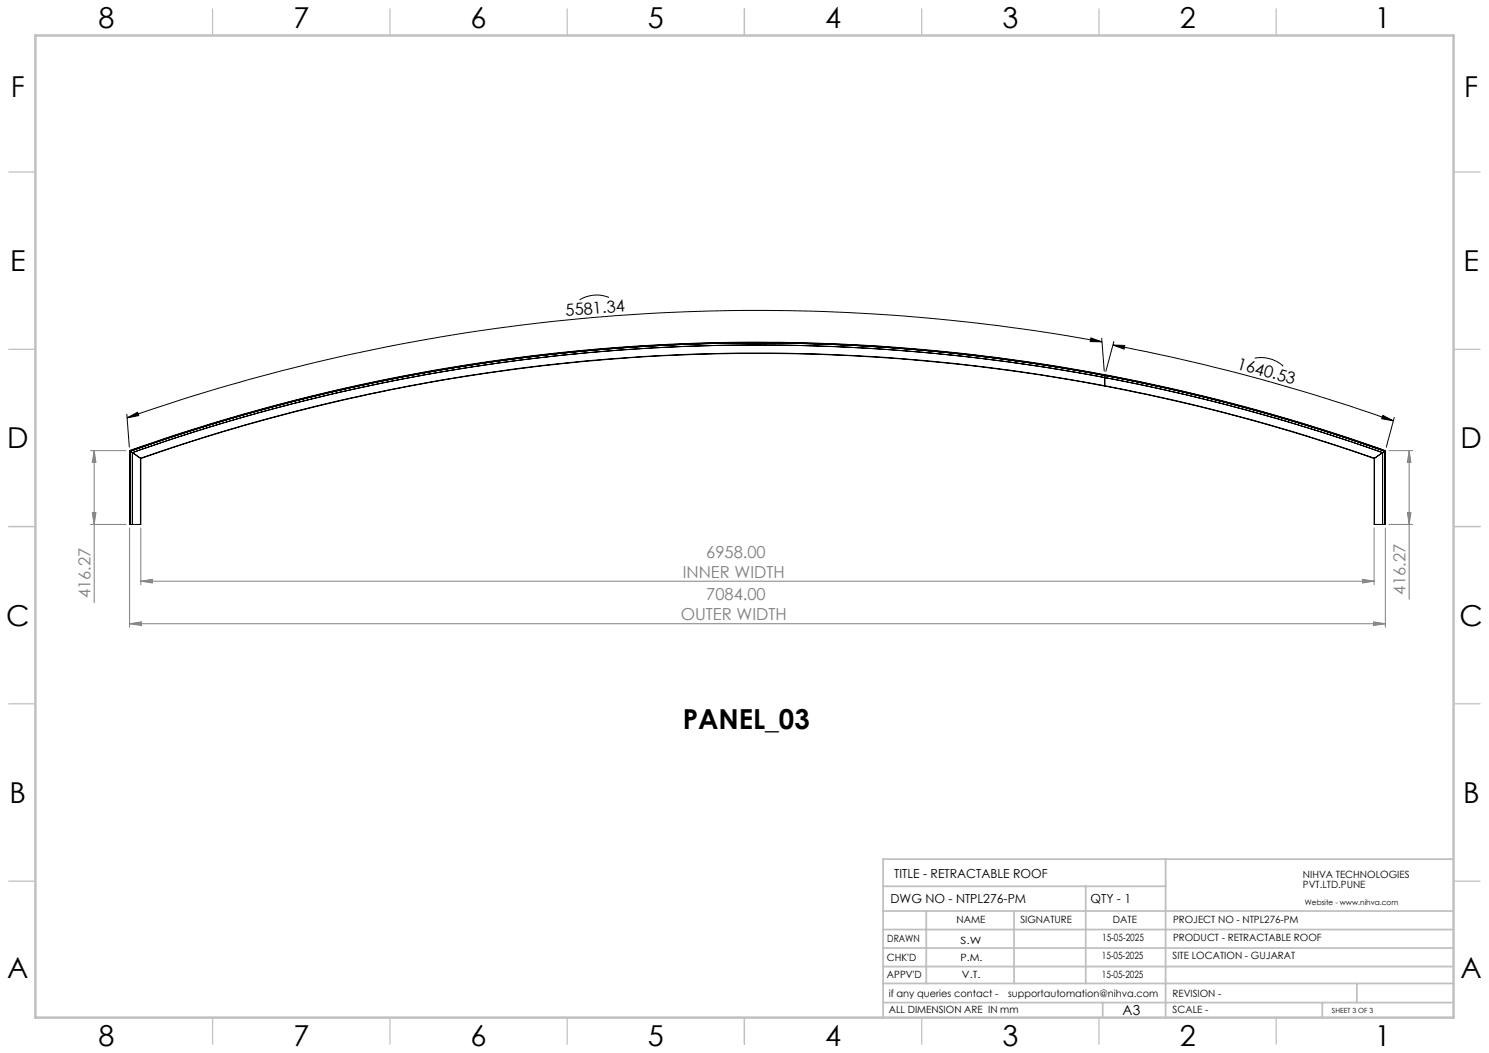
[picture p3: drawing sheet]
<svg xmlns="http://www.w3.org/2000/svg" width="420mm" height="297mm" viewBox="0 0 420 297" stroke-linecap="round" stroke-linejoin="round" font-family="sans-serif">
<path d="M171.8 83.9a9.2 9.2 0 0 0-8.3 .7M307.7 95.3l3.1 1.1-3.3-.1zM310.8 95.4l.7 9.3M310.8 96.4a536.5 536.5 0 0 0-275 21.5M313.9 97.3l3.4 .1-.2 1.1zM313.9 97.3a534.6 534.6 0 0 1 79.1 21.4M314.2 96.3l-2.3 8.4M35.8 116.8l.7 9.3M35.8 117.9l3-1.6 .3 .9zM353.9 101a9.5 9.5 0 0 1 8 2.3M390.1 117.2l2.9 1.5-3.3-.6zM393.3 117.8l-2.3 8.3" fill="none" stroke="#000" stroke-width=".28"/>
<path d="M311.6 105.7a528.2 528.2 0 0 0-275.1 21.4M311.6 105.7a531.1 531.1 0 0 1 79.2 21.4" fill="none" stroke="#c0c0c0" stroke-width=".28"/>
<g fill="none" stroke="#808080" stroke-width=".28">
<path d="M25.5 127.1h10.1M26.6 127.1l.5 3.3h-1.1zM26.6 127.1v42.9M391.8 127.1h6.7M397.5 127.1l.5 3.3h-1zM397.5 127.1v41.9M25.5 147.9h10.1M26 144.6h1.1l-.5 3.3zM36.5 148.9v28M39.7 148.9v16M387.6 148.9v16M390.8 148.9v28"/>
<path d="M391.8 147.9h6.7M397 144.6h1l-.5 3.3zM36.5 175.9l3.4-.5v1zM36.5 175.9h354.3M39.7 163.9l3.3-.5v1zM39.7 163.9h347.9M384.3 163.4l3.3 .5-3.3 .5zM387.5 175.4l3.3 .5-3.3 .5z"/>
</g>
<g fill="none" stroke="#c0c0c0" stroke-width=".35">
<path d="M60 2.5v7.5M110 2.5v7.5M160 2.5v7.5M210 2.5v7.5M260 2.5v7.5M310 2.5v7.5M360 2.5v7.5M2.5 48.5h7.5M410 48.5h7.5M2.5 98.5h7.5M410 98.5h7.5M2.5 148.5h7.5"/>
<path d="M410 148.5h7.5M2.5 198.5h7.5M410 198.5h7.5M2.5 248.5h7.5M410 248.5h7.5M60 287v7.5M110 287v7.5M160 287v7.5M210 287v7.5M260 287v7.5M310 287v7.5M360 287v7.5"/>
</g>
<g fill="none" stroke="#c0c0c0" stroke-width=".5">
<path d="M249.1 257h160.9M249.1 250h79.7M261.3 257v20.4M286 257v20.4M306.2 250v27.4M328.8 242.3v44.7M410 242.3h-160.9v44.7M249.1 272.6h160.9M249.1 267.4h160.9M249.1 262.2h160.9M249.1 277.4h160.9M382.7 277.4v5.4"/>
<path d="M249.1 282.8h160.9M311 282.8v4.2M373 282.8v4.2"/>
</g>
<path d="M10 10h400v277h-400z" fill="none" stroke="#c0c0c0" stroke-width=".7"/>
<g fill="#000">
<path d="M307.7 95.3l3.1 1.1-3.3-.1zM35.8 117.9l3-1.6 .3 .9z"/>
<path d="M390.1 117.2l2.9 1.5-3.3-.6zM313.9 97.3l3.4 .1-.2 1.1z"/>
</g>
<g fill="#808080">
<path d="M39.7 163.9l3.3-.5v1zM384.3 163.4l3.3 .5-3.3 .5zM36.5 175.9l3.4-.5v1zM387.5 175.4l3.3 .5-3.3 .5z"/>
<path d="M397 144.6h1l-.5 3.3zM397.5 127.1l.5 3.3h-1z"/>
<path d="M26.6 127.1l.5 3.3h-1.1zM26 144.6h1.1l-.5 3.3z"/>
</g>
<g fill="none" stroke="#000" stroke-width=".28">
<path d="M311.6 108.8v.1a525.4 525.4 0 0 0-271.9 20.4M311.6 108.8a525.5 525.5 0 0 0-272 20.5M311.6 105.8a528 528 0 0 0-274.9 21.4M311.6 105.8a526.7 526.7 0 0 0-275.1 21.3M311.6 105.9a528.1 528.1 0 0 0-274.8 21.3M311.6 105.9a527.1 527.1 0 0 0-274.8 21.3M311.6 106.5a527.3 527.3 0 0 0-274.2 21.2M311.6 106.5a526.9 526.9 0 0 0-274.3 21.2M311.6 106.5h.1M311.6 105.9a527.9 527.9 0 0 0-274.8 21.3M311.6 105.8v3M311.6 105.8v-.1a530 530 0 0 1 79.2 21.4"/>
<path d="M311.6 105.8a532.7 532.7 0 0 1 79.1 21.4M311.6 108.8a530.6 530.6 0 0 1 76.1 20.5M311.6 108.8a547.4 547.4 0 0 1 76 20.5M311.6 106.5a525.1 525.1 0 0 1 78.4 21.2M311.6 106.5a523.2 523.2 0 0 1 78.4 21.2M311.6 105.9a531.8 531.8 0 0 1 79 21.3M311.6 105.9a527.1 527.1 0 0 1 79 21.3M311.6 105.9a532.7 532.7 0 0 1 79 21.3M36.5 127.1l.2 .1M36.5 127.1l.2 20.8M36.7 127.2h.1M36.7 127.2v20.7"/>
<path d="M36.7 127.2l.1 20.7v-20.7M36.8 127.2h.1M36.8 127.2l.5 .5M37.3 127.7h.1M37.3 127.7v20.2l.1-20.2M37.4 127.7l2.2 1.6M39.6 129.3h.1M39.6 129.3v18.6M39.7 129.3l-.1 18.6M387.6 129.3l.1 18.6M387.7 129.3h-.1M387.7 129.3v18.6"/>
<path d="M390 127.7h.1M390 127.7v20.2v-20.2M390 127.7l-2.3 1.6M390.6 127.2h.1M390.6 127.2l-.6 .5M390.6 127.2v20.7M390.7 127.2h-.1M390.7 127.2v20.7M390.8 127.1l-.1 .1M390.8 127.1l-.1 20.8M36.7 147.9h2.9M387.7 147.9h3"/>
<path d="M390.6 147.9h.1"/>
</g>
<g font-size="8.1">
<text x="27.8" y="8">8</text>
<text x="82.8" y="8">7</text>
<text x="132.8" y="8">6</text>
<text x="182.8" y="8">5</text>
<text x="232.8" y="8">4</text>
<text x="282.8" y="8">3</text>
<text x="332.8" y="8">2</text>
<text x="387.8" y="8">1</text>
<text x="3" y="27.2">F</text>
<text x="413" y="27.2">F</text>
<text x="2.8" y="76.5">E</text>
<text x="412.8" y="76.5">E</text>
<text x="2" y="126.5">D</text>
<text x="412" y="126.5">D</text>
<text x="1.7" y="176.5">C</text>
<text x="411.7" y="176.5">C</text>
<text x="2.7" y="226.5">B</text>
<text x="412.7" y="226.5">B</text>
<text x="2" y="275.7">A</text>
<text x="412" y="275.7">A</text>
<text x="27.8" y="295">8</text>
<text x="82.8" y="295">7</text>
<text x="132.8" y="295">6</text>
<text x="182.8" y="295">5</text>
<text x="232.8" y="295">4</text>
<text x="282.8" y="295">3</text>
<text x="332.8" y="295">2</text>
<text x="387.8" y="295">1</text>
</g>
<text font-size="7.8" x="192.6" y="205.5">PANEL_03</text>
<g font-size="4.7">
<text x="159.6" y="89.2" transform="rotate(-5 159.6 89.2)">5581.34</text>
<text x="348.7" y="104" transform="rotate(15 348.7 104)">1640.53</text>
</g>
<g font-size="4.7" fill="#808080">
<text x="199.2" y="157.3">6958.00</text>
<text x="192.6" y="162.9">INNER WIDTH</text>
<text x="396.5" y="167.7" transform="rotate(-90 396.5 167.7)">416.27</text>
<text x="25.6" y="168.7" transform="rotate(-90 25.6 168.7)">416.27</text>
<text x="199.2" y="169.3">7084.00</text>
<text x="192" y="174.9">OUTER WIDTH</text>
</g>
<text font-size="3.9" x="316.7" y="286.4">A3</text>
<g font-size="3.5">
<text x="252.2" y="247.7">TITLE - RETRACTABLE ROOF</text>
<text x="251.2" y="254.8">DWG NO - NTPL276-PM</text>
<text x="307.6" y="254.8">QTY - 1</text>
</g>
<g font-size="2.8">
<text x="367.5" y="247.7">NIHVA TECHNOLOGIES</text>
<text x="367.5" y="250.5">PVT.LTD.PUNE</text>
<text x="269.8" y="260.4">NAME</text>
<text x="287.8" y="260.4">SIGNATURE</text>
<text x="313.9" y="260.5">DATE</text>
<text x="330.9" y="260.5">PROJECT NO - NTPL276-PM</text>
<text x="250.3" y="265.7">DRAWN</text>
<text x="270.9" y="266.1">S.W</text>
<text x="310.9" y="265.5">15-05-2025</text>
<text x="330.9" y="265.5">PRODUCT - RETRACTABLE ROOF</text>
<text x="250.2" y="271.1">CHK'D</text>
<text x="250.2" y="275.8">APPV'D</text>
<text x="270.9" y="271.1">P.M.</text>
<text x="271.3" y="275.8">V.T.</text>
<text x="310.8" y="270.6">15-05-2025</text>
<text x="310.8" y="275.8">15-05-2025</text>
<text x="330.7" y="270.6">SITE LOCATION - GUJARAT</text>
<text x="250.7" y="281.1">if any queries contact -</text>
<text x="284.3" y="281.1">supportautomation@nihva.com</text>
<text x="330.7" y="281.1">REVISION -</text>
<text x="250.7" y="285.6">ALL DIMENSION ARE IN mm</text>
<text x="330.7" y="285.6">SCALE -</text>
</g>
<text font-size="2.1" x="368.1" y="255.1">Website - www.nihva.com</text>
<text font-size="2" x="375.7" y="285.6">SHEET 3 OF 3</text>
</svg>
